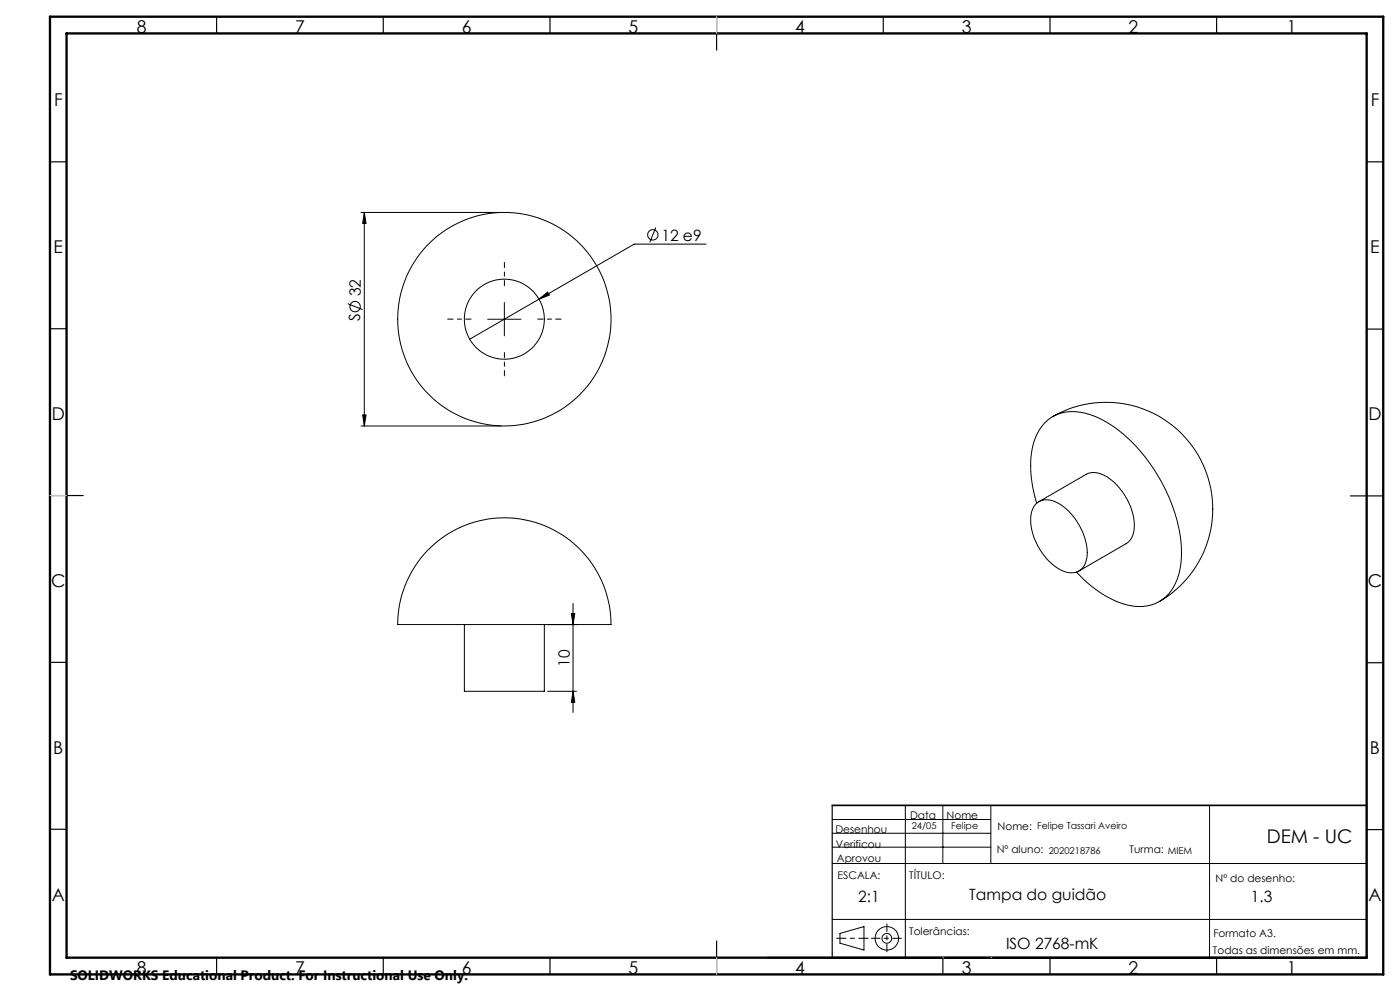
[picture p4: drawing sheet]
<svg xmlns="http://www.w3.org/2000/svg" width="420mm" height="297mm" viewBox="0 0 420 297" stroke-linecap="round" stroke-linejoin="round" font-family="sans-serif">
<g fill="none" stroke="#000" stroke-width=".3">
<path d="M108.3 63.7h42M109.3 63.7l.5 3.3h-1zM109.3 63.7v64M196.7 68.2l-1.8 4.4M211.8 73.2h-21.5l-28.6 16.5M104.3 91l4.5 1.8M146.3 95.7h10M151.3 90.7v9.9M161.7 89.7l2.6-2.1 .5 .8zM161.7 89.7l-20.8 12M108.3 127.7h42M108.8 124.4h1l-.5 3.3z"/>
<path d="M315.8 124.8a32 32 0 0 1 43.7 11.7 32 32 0 0 1-11.7 43.8M310.6 151.2a5.1 5.1 0 0 1 6.6-.5 18.2 18.2 0 0 1 8.9 16.4 4.8 4.8 0 0 1-7.6 3.9 18 18 0 0 1-9.1-17l.6-1.8zM311 150.8a31.4 31.4 0 0 1-.6-19.1 12 12 0 0 1 15.8-7.7 37.2 37.2 0 0 1 18.4 14.4 47.3 47.3 0 0 1 9.8 29 15.5 15.5 0 0 1-6.5 12.8 14.4 14.4 0 0 1-13.1 0 36.3 36.3 0 0 1-11.9-8.8M311.7 150.4l14.1-8.2a6.7 6.7 0 0 1 7.2 1.3 18.2 18.2 0 0 1 7.1 15.7 5 5 0 0 1-2.3 3.7l-14.1 8.2M128.1 165.1a32 32 0 0 1 35.1-7.6 32 32 0 0 1 20 29.7h-63.7a31.2 31.2 0 0 1 8.6-22.1zM139.3 187.2v20h24v-20M164.3 187.2h8.6M171.4 183.9h1l-.5 3.3zM171.9 180.8v32.7M164.3 207.2h8.6M171.9 207.2l.5 3.3h-1zM249.7 258.8h160.3"/>
<path d="M249.7 249.7h47.6M249.7 245.6h47.6M249.7 253.9h47.6M271.6 241.4v45.6M282.9 241.4v17.4M297.3 241.4v17.4M362.9 241.4v45.6M249.7 275.6h160.3M252 279.7l7.2-2v7l-7.2-2z"/>
<circle cx="195.9" cy="70.4" r="1.56"/>
<circle cx="106.5" cy="91.9" r="1.55"/>
<circle cx="151.3" cy="95.7" r="12"/>
<circle cx="151.3" cy="95.7" r="32"/>
<circle cx="266" cy="281.2" r="1.46"/>
<circle cx="266.1" cy="281.2" r="3.5"/>
</g>
<path d="M141.3 95.6h-7M151.3 85.6v-7M161.3 95.6h7M151.3 105.6v7" fill="none" stroke="#000" stroke-width=".3" stroke-dasharray="15.2 1.3 1.3 1.3" stroke-dashoffset="13.6"/>
<path d="M261.4 281.2h9" fill="none" stroke="#000" stroke-width=".3" stroke-dasharray="15.2 1.3 1.3 1.3" stroke-dashoffset="12.7"/>
<path d="M266.1 276.9v8.3" fill="none" stroke="#000" stroke-width=".3" stroke-dasharray="15.2 1.3 1.3 1.3" stroke-dashoffset="13"/>
<path d="M260.4 281.2h-9.4" fill="none" stroke="#000" stroke-width=".3" stroke-dasharray="15.2 1.3 1.3 1.3" stroke-dashoffset="12.4"/>
<g fill="none" stroke="#000" stroke-width=".35">
<path d="M65 5v5M115 5v5M165 5v5M215 5v10M265 5v5M315 5v5M365 5v5M15 48.5h5M410 48.5h5M15 98.5h5M410 98.6h5M15 148.5h10"/>
<path d="M405.1 148.6h9.9M15 198.5h5M410 198.6h5M15 248.5h5M249.7 241.4v45.6M410 248.6h5M410 241.4v45.6M65 287v5M115 287v5M165 287v5M215 282v10M282.9 287v5"/>
<path d="M315 287v5M365 287v5"/>
</g>
<path d="M249.7 241.4h160.3M230 287h180" fill="none" stroke="#000" stroke-width=".5"/>
<path d="M15 5h400v287h-400zM20 10h390v277h-390z" fill="none" stroke="#000" stroke-width=".7"/>
<path d="M282.9 287h.1M297.3 287h.1" fill="none" stroke="#c0c0c0" stroke-width=".3"/>
<path d="M215 5v5M15 148.5h5M215 287v5" fill="none" stroke="#c0c0c0" stroke-width=".35"/>
<g fill="#000">
<path d="M161.7 89.7l2.6-2.1 .5 .8z"/>
<path d="M109.3 63.7l.5 3.3h-1zM108.8 124.4h1l-.5 3.3z"/>
<path d="M171.9 207.2l.5 3.3h-1zM171.4 183.9h1l-.5 3.3z"/>
</g>
<text font-size="5.6" x="380" y="252.6">DEM - UC</text>
<g font-size="5.3">
<text x="41" y="9.9">8</text>
<text x="88.5" y="9.9">7</text>
<text x="138.5" y="9.9">6</text>
<text x="188.5" y="9.9">5</text>
<text x="238.5" y="9.9">4</text>
<text x="288.5" y="9.9">3</text>
<text x="338.5" y="9.9">2</text>
<text x="386" y="9.9">1</text>
<text x="16.2" y="31.7">F</text>
<text x="411.2" y="31.7">F</text>
<text x="16.1" y="75.9">E</text>
<text x="411.1" y="75.9">E</text>
<text x="15.5" y="125.9">D</text>
<text x="410.5" y="125.9">D</text>
<text x="15.4" y="175.9">C</text>
<text x="410.4" y="175.9">C</text>
<text x="16" y="225.9">B</text>
<text x="411" y="225.9">B</text>
<text x="15.5" y="270.2">A</text>
<text x="410.5" y="270.2">A</text>
<text x="41" y="291.9">8</text>
<text x="88.5" y="291.9">7</text>
<text x="138.5" y="291.9">6</text>
<text x="188.5" y="291.9">5</text>
<text x="238.5" y="291.9">4</text>
<text x="288.5" y="291.9">3</text>
<text x="338.5" y="291.9">2</text>
<text x="386" y="291.9">1</text>
</g>
<g font-size="4.7">
<text x="198.4" y="72.1">12 e9</text>
<text x="108.3" y="88.8" transform="rotate(-90 108.3 88.8)">32</text>
<text x="108.1" y="96.1" transform="rotate(-90 108.1 96.1)">S</text>
<text x="170.9" y="199.9" transform="rotate(-90 170.9 199.9)">10</text>
<text x="290.8" y="269.9">Tampa do guidão</text>
<text x="257.4" y="270.3">2:1</text>
<text x="375.3" y="270.3">1.3</text>
<text x="301.8" y="284.4">ISO 2768-mK</text>
</g>
<text font-size="4.1" x="21" y="293.7">SOLIDWORKS Educational Product. For Instructional Use Only.</text>
<g font-size="3.2">
<text x="273" y="245.6">Data</text>
<text x="284" y="245.6">Nome</text>
<text x="250.6" y="249.7">Desenhou</text>
<text x="299.3" y="248.8">Nome:</text>
<text x="250.8" y="254.1">Verificou</text>
<text x="299" y="255.8">Nº aluno:</text>
<text x="338.9" y="255.8">Turma:</text>
<text x="251.1" y="258.3">Aprovou</text>
<text x="251.3" y="263.4">ESCALA:</text>
<text x="272.8" y="263.4">TÍTULO:</text>
<text x="364.7" y="264.4">Nº do desenho:</text>
<text x="272.8" y="280.2">Tolerâncias:</text>
<text x="364" y="280.7">Formato A3.</text>
<text x="363.9" y="285.8">Todas as dimensões em mm.</text>
</g>
<g font-size="2.8">
<text x="273.5" y="248.4">24/05</text>
<text x="285.4" y="248.4">Felipe</text>
<text x="311.1" y="248.4">Felipe Tassari Aveiro</text>
<text x="314.6" y="255.9">2020218786</text>
<text x="350.3" y="255.9">MIEM</text>
</g>
</svg>
